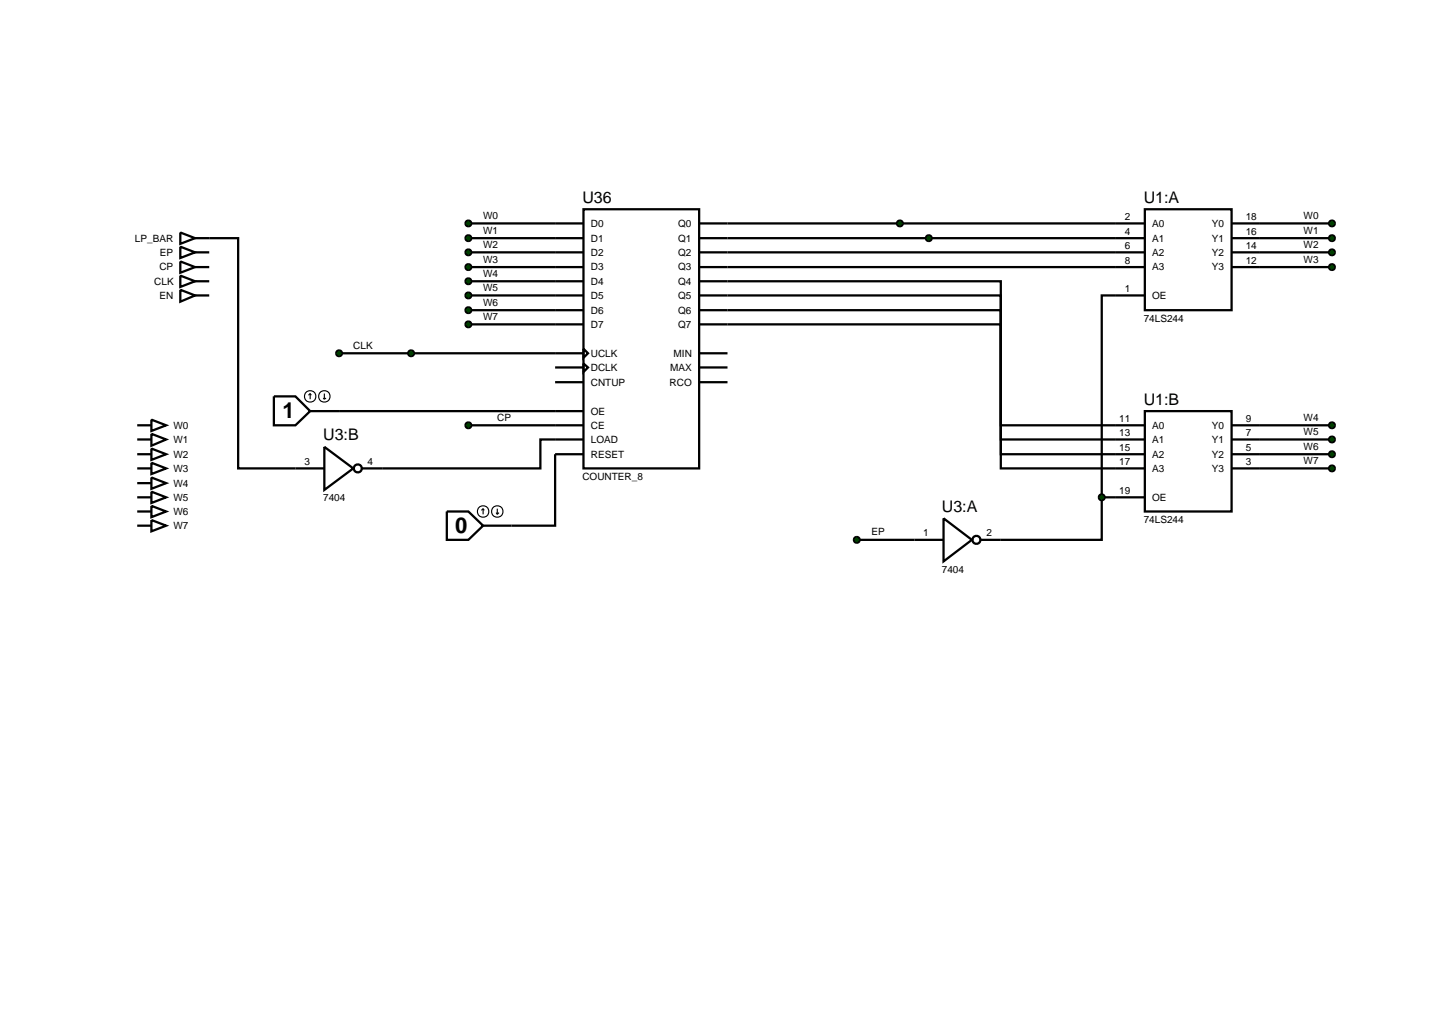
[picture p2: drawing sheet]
<svg xmlns="http://www.w3.org/2000/svg" width="257mm" height="180mm" viewBox="0 0 257 180" stroke-linecap="round" stroke-linejoin="round" font-family="sans-serif">
<g fill="none" stroke="#000" stroke-width=".4">
<path d="M82.6 39.4h15.3M128.3 39.4h73.6M201.9 36.9h15.3v17.8h-15.3zM217.2 39.4h17.7M31.8 41l2.6 1-2.6 1zM31.8 43.5l2.6 1-2.6 1zM31.8 48.6l2.6 1-2.6 1zM31.8 46.1l2.6 1-2.6 1zM34.4 42h7.6v40.6h10.1M34.4 44.5h2.5M34.4 47.1h2.5M34.4 49.6h2.5"/>
<path d="M82.6 42h15.3M82.6 44.5h15.3M82.6 47.1h15.3M82.6 49.6h15.3M82.6 52.1h15.3M82.6 54.7h15.3M82.6 57.2h15.3M128.3 49.6h48.2v25.4h25.4M128.3 52.1h48.2v25.4h25.4M128.3 54.7h48.2v25.4h25.4M128.3 57.2h48.2v25.4h25.4M128.3 42h73.6"/>
<path d="M128.3 44.5h73.6M128.3 47.1h73.6M201.9 52.1h-7.6v35.6M217.2 42h17.7M217.2 44.5h17.7M217.2 47.1h17.7M24.2 75h2.5M24.2 77.5h2.5M26.7 74l2.6 1-2.6 1zM26.7 76.5l2.6 1-2.6 1.1zM26.7 79.1l2.6 1-2.6 1zM59.8 72.5h38.1"/>
<path d="M59.8 62.3h38.1M82.6 75h15.3M97.9 77.5h-2.6v5.1h-27.9M201.9 72.5h15.3v17.7h-15.3zM217.2 75h17.7M217.2 77.5h17.7M24.2 80.1h2.5M24.2 82.6h2.5M24.2 87.7h2.5M24.2 85.2h2.5M24.2 90.2h2.5M24.2 92.7h2.5"/>
<path d="M26.7 81.6l2.6 1-2.6 1zM26.7 84.2l2.6 1-2.6 1zM26.7 86.7l2.6 1-2.6 1zM26.7 89.2l2.6 1-2.6 1zM26.7 91.7l2.6 1-2.6 1zM97.9 80.1v12.6h-7.7M151.1 95.2h10.2M194.3 87.7v7.5h-17.8M194.3 87.7h7.6M217.2 80.1h17.7M217.2 82.6h17.7"/>
</g>
<g fill="#004000" stroke="#000" stroke-width=".4">
<path d="M234.5 39.1l.4-.2-.5 .5zM234.9 38.9l.3 .1 .2 .4zM234.9 39.9l.5-.5-.2 .4zM234.4 39.4l.5 .5-.4-.2z"/>
<path d="M234.5 41.7l.4-.2-.5 .5zM234.9 41.5l.3 .1 .2 .4zM234.9 42.5l.5-.5-.2 .4zM234.4 42l.5 .5-.4-.2z"/>
<path d="M234.6 44.1l.3-.1-.5 .5zM234.9 44l.4 .2 .1 .3zM234.9 45l.5-.5-.2 .4zM234.4 44.5l.5 .5-.4-.2z"/>
<path d="M234.6 46.7l.3-.1-.5 .5zM234.9 46.6l.4 .2 .1 .3zM234.9 47.6l.5-.5-.2 .4zM234.4 47.1l.5 .5-.4-.2z"/>
<path d="M234.5 74.7l.4-.2-.5 .5zM234.9 74.5l.3 .1 .2 .4zM234.9 75.5l.5-.5-.1 .3zM234.4 75l.5 .5-.4-.2z"/>
<path d="M234.5 77.2l.4-.2-.5 .5zM234.9 77l.3 .1 .2 .4zM234.9 78l.5-.5-.2 .4zM234.4 77.5l.5 .5-.4-.2z"/>
<path d="M234.5 79.8l.4-.2-.5 .5zM234.9 79.6l.3 .1 .2 .4zM234.9 80.6l.5-.5-.2 .4zM234.4 80.1l.5 .5-.4-.2z"/>
<path d="M234.6 82.2l.3-.1-.5 .5zM234.9 82.1l.4 .2 .1 .3zM234.9 83.1l.5-.5-.2 .4zM234.4 82.6l.5 .5-.4-.2z"/>
</g>
<g fill="#004000">
<path d="M234.4 39.4l.5-.5 .5 .5-.5 .5z"/>
<path d="M234.4 42l.5-.5 .5 .5-.5 .5z"/>
<path d="M234.9 44l.5 .5-.5 .5-.5-.5z"/>
<path d="M234.9 46.6l.5 .5-.5 .5-.5-.5z"/>
<path d="M234.4 75l.5-.5 .5 .5-.5 .5z"/>
<path d="M234.4 77.5l.5-.5 .5 .5-.5 .5z"/>
<path d="M234.4 80.1l.5-.5 .5 .5-.5 .5z"/>
<path d="M234.9 82.1l.5 .5-.5 .5-.5-.5z"/>
</g>
<g fill="none" stroke="#000" stroke-width=".4">
<path d="M161.3 95.2h5.1M166.4 91.4l5 3.8-5 3.8zM173 95.2h3.5"/>
<circle cx="172.2" cy="95.2" r=".7"/>
</g>
<g fill="#004000" stroke="#000" stroke-width=".4">
<path d="M193.9 87.4l.4-.2-.5 .5zM194.3 87.2l.4 .2 .1 .3zM194.8 87.7l-.1 .3-.4 .2zM193.8 87.7l.5 .5-.4-.2z"/>
<path d="M150.8 94.8l.3-.1-.5 .5zM151.1 94.7l.3 .1 .2 .4zM151.6 95.2l-.1 .3-.4 .2zM150.6 95.2l.5 .5-.4-.2z"/>
</g>
<g fill="#004000">
<path d="M193.8 87.7l.5-.5 .5 .5-.5 .5z"/>
<path d="M151.1 94.7l.5 .5-.5 .5-.5-.5z"/>
</g>
<g fill="none" stroke="#000" stroke-width=".4">
<path d="M97.9 39.4h5M102.9 36.9h20.4v45.7h-20.4zM123.3 39.4h5M97.9 42h5M97.9 44.5h5M97.9 47.1h5M97.9 49.6h5M97.9 52.1h5M97.9 54.7h5M97.9 57.2h5M123.3 42h5M123.3 44.5h5"/>
<path d="M123.3 47.1h5M123.3 49.6h5M123.3 52.1h5M123.3 54.7h5M123.3 57.2h5M97.9 62.3h5M97.9 64.8h5M97.9 72.5h5M97.9 75h5M97.9 77.5h5M97.9 67.4h5M102.9 61.5l.8 .8-.8 .8z"/>
<path d="M102.9 64.1l.8 .7-.8 .8zM123.3 62.3h5M123.3 64.8h5M123.3 67.4h5M97.9 80.1h5"/>
</g>
<g fill="#004000" stroke="#000" stroke-width=".4">
<path d="M59.4 62l.4-.2-.5 .5zM59.8 61.8l.4 .2 .1 .3zM60.3 62.3l-.1 .3-.4 .2zM59.3 62.3l.5 .5-.4-.2z"/>
<path d="M82.2 39.1l.4-.2-.5 .5zM82.6 38.9l.4 .2 .1 .3zM82.6 39.9l.5-.5-.1 .3zM82.1 39.4l.5 .5-.3-.1z"/>
<path d="M82.2 41.7l.4-.2-.5 .5zM82.6 41.5l.4 .2 .1 .3zM82.6 42.5l.5-.5-.1 .3zM82.1 42l.5 .5-.3-.1z"/>
<path d="M82.2 44.2l.4-.2-.5 .5zM82.6 44l.4 .2 .1 .3zM82.6 45l.5-.5-.1 .3zM82.1 44.5l.5 .5-.3-.1z"/>
<path d="M82.2 46.8l.4-.2-.5 .5zM82.6 46.6l.4 .2 .1 .3zM82.6 47.6l.5-.5-.1 .3zM82.1 47.1l.5 .5-.3-.1z"/>
<path d="M82.2 49.3l.4-.2-.5 .5zM82.6 49.1l.4 .2 .1 .3zM83.1 49.6l-.1 .3-.4 .2zM82.1 49.6l.5 .5-.4-.2z"/>
<path d="M82.2 51.8l.4-.2-.5 .5zM82.6 51.6l.4 .2 .1 .3zM82.6 52.6l.5-.5-.1 .3zM82.1 52.1l.5 .5-.3-.1z"/>
<path d="M82.2 54.4l.4-.2-.5 .5zM82.6 54.2l.4 .2 .1 .3zM82.6 55.2l.5-.5-.1 .3zM82.1 54.7l.5 .5-.3-.1z"/>
<path d="M82.2 56.9l.4-.2-.5 .5zM82.6 56.7l.4 .2 .1 .3zM82.6 57.7l.5-.5-.1 .3zM82.1 57.2l.5 .5-.3-.1z"/>
</g>
<g fill="#004000">
<path d="M59.3 62.3l.5-.5 .5 .5-.5 .5z"/>
<path d="M82.1 39.4l.5-.5 .5 .5-.5 .5z"/>
<path d="M82.1 42l.5-.5 .5 .5-.5 .5z"/>
<path d="M82.1 44.5l.5-.5 .5 .5-.5 .5z"/>
<path d="M82.6 46.6l.5 .5-.5 .5-.5-.5z"/>
<path d="M82.1 49.6l.5-.5 .5 .5-.5 .5z"/>
<path d="M82.1 52.1l.5-.5 .5 .5-.5 .5z"/>
<path d="M82.1 54.7l.5-.5 .5 .5-.5 .5z"/>
<path d="M82.1 57.2l.5-.5 .5 .5-.5 .5z"/>
</g>
<path d="M48.3 69.9h3.8l2.6 2.6-2.6 2.5h-3.8zM54.7 72.5h5.1M78.8 90.2h3.8l2.6 2.5-2.6 2.5h-3.8zM85.2 92.7h5" fill="none" stroke="#000" stroke-width=".4"/>
<g fill="none" stroke="#000" stroke-width=".2">
<path d="M54.7 69.4l-.3 .3M54.7 69.4l.2 .3M54.7 69.4v1M57 70.2l.2 .2M57.2 69.4v1M57.5 70.2l-.3 .2M85.2 89.7l-.3 .3M85.2 89.7l.2 .3M85.2 89.7v1M87.5 90.4l.2 .3M87.7 89.7v1M88 90.4l-.3 .3"/>
<circle cx="54.7" cy="69.9" r="1.01"/>
<circle cx="57.2" cy="69.9" r="1.01"/>
<circle cx="85.2" cy="90.2" r="1.01"/>
<circle cx="87.7" cy="90.2" r="1.01"/>
</g>
<path d="M72.1 62l.4-.2-.5 .5zM72.5 61.8l.4 .2 .1 .3zM73 62.3l-.1 .3-.4 .2zM72 62.3l.5 .5-.4-.2z" fill="#004000" stroke="#000" stroke-width=".4"/>
<path d="M72 62.3l.5-.5 .5 .5-.5 .5z" fill="#004000"/>
<path d="M31.8 51.1l2.6 1-2.6 1.1zM34.4 52.1h2.5" fill="none" stroke="#000" stroke-width=".4"/>
<g fill="#004000" stroke="#000" stroke-width=".4">
<path d="M158.3 39.1l.4-.2-.5 .5zM158.7 38.9l.3 .1 .2 .4zM158.7 39.9l.5-.5-.2 .4zM158.2 39.4l.5 .5-.4-.2z"/>
<path d="M163.5 41.6l.3-.1-.5 .5zM163.8 41.5l.3 .1 .2 .4zM164.3 42l-.1 .3-.4 .2zM163.3 42l.5 .5-.4-.2z"/>
<path d="M82.2 74.7l.4-.2-.5 .5zM82.6 74.5l.4 .2 .1 .3zM83.1 75l-.1 .3-.4 .2zM82.1 75l.5 .5-.4-.2z"/>
</g>
<g fill="#004000">
<path d="M158.2 39.4l.5-.5 .5 .5-.5 .5z"/>
<path d="M163.8 41.5l.5 .5-.5 .5-.5-.5z"/>
<path d="M82.1 75l.5-.5 .5 .5-.5 .5z"/>
</g>
<g fill="none" stroke="#000" stroke-width=".4">
<path d="M57.2 78.8l5.1 3.8-5.1 3.8zM52.1 82.6h5.1M63.8 82.6h3.6"/>
<circle cx="63.1" cy="82.6" r=".7"/>
</g>
<g font-size="3.9">
<text x="49.8" y="73.7">1</text>
<text x="80.3" y="93.9">0</text>
</g>
<g font-size="2.8">
<text x="102.7" y="35.8">U36</text>
<text x="201.7" y="35.8">U1:A</text>
<text x="201.7" y="71.4">U1:B</text>
<text x="57" y="77.7">U3:B</text>
<text x="166.1" y="90.3">U3:A</text>
</g>
<g font-size="1.8">
<text x="85.2" y="38.6">W0</text>
<text x="85.2" y="41.2">W1</text>
<text x="104.2" y="40">D0</text>
<text x="119.6" y="40">Q0</text>
<text x="198.4" y="38.8">2</text>
<text x="198.4" y="41.4">4</text>
<text x="203.2" y="40">A0</text>
<text x="213.7" y="40">Y0</text>
<text x="219.7" y="38.8">18</text>
<text x="219.7" y="41.4">16</text>
<text x="229.9" y="38.6">W0</text>
<text x="229.9" y="41.2">W1</text>
<text x="23.8" y="42.6">LP_BAR</text>
<text x="28.1" y="47.7">CP</text>
<text x="28.2" y="45.1">EP</text>
<text x="85.2" y="43.7">W2</text>
<text x="85.2" y="46.3">W3</text>
<text x="104.2" y="42.6">D1</text>
<text x="104.2" y="45.1">D2</text>
<text x="104.2" y="47.7">D3</text>
<text x="119.6" y="42.6">Q1</text>
<text x="119.6" y="45.1">Q2</text>
<text x="119.6" y="47.7">Q3</text>
<text x="198.4" y="43.9">6</text>
<text x="198.4" y="46.5">8</text>
<text x="203.2" y="42.6">A1</text>
<text x="203.2" y="45.1">A2</text>
<text x="203.2" y="47.7">A3</text>
<text x="213.7" y="42.6">Y1</text>
<text x="213.7" y="45.1">Y2</text>
<text x="213.7" y="47.7">Y3</text>
<text x="219.7" y="43.9">14</text>
<text x="219.7" y="46.5">12</text>
<text x="229.9" y="43.7">W2</text>
<text x="229.9" y="46.3">W3</text>
<text x="27.2" y="50.2">CLK</text>
<text x="28.1" y="52.7">EN</text>
<text x="85.2" y="48.8">W4</text>
<text x="85.2" y="51.3">W5</text>
<text x="85.2" y="53.9">W6</text>
<text x="104.2" y="50.2">D4</text>
<text x="104.2" y="52.7">D5</text>
<text x="119.6" y="50.2">Q4</text>
<text x="119.6" y="52.7">Q5</text>
<text x="198.4" y="51.5">1</text>
<text x="203.2" y="52.7">OE</text>
<text x="85.2" y="56.4">W7</text>
<text x="104.2" y="55.3">D6</text>
<text x="104.2" y="57.8">D7</text>
<text x="119.6" y="55.3">Q6</text>
<text x="119.6" y="57.8">Q7</text>
<text x="201.7" y="56.7">74LS244</text>
<text x="62.3" y="61.5">CLK</text>
<text x="104.2" y="62.9">UCLK</text>
<text x="104.2" y="65.4">DCLK</text>
<text x="118.2" y="65.4">MAX</text>
<text x="118.8" y="62.9">MIN</text>
<text x="104.2" y="68">CNTUP</text>
<text x="118.1" y="68">RCO</text>
<text x="30.6" y="75.6">W0</text>
<text x="87.7" y="74.2">CP</text>
<text x="104.2" y="73.1">OE</text>
<text x="104.2" y="75.6">CE</text>
<text x="197.4" y="74.4">11</text>
<text x="197.4" y="76.9">13</text>
<text x="203.2" y="75.6">A0</text>
<text x="213.7" y="75.6">Y0</text>
<text x="219.7" y="74.4">9</text>
<text x="219.7" y="76.9">7</text>
<text x="229.9" y="74.2">W4</text>
<text x="229.9" y="76.7">W5</text>
<text x="30.6" y="78.1">W1</text>
<text x="30.6" y="80.7">W2</text>
<text x="30.6" y="83.2">W3</text>
<text x="53.7" y="82">3</text>
<text x="64.8" y="82">4</text>
<text x="104.2" y="78.1">LOAD</text>
<text x="104.2" y="80.7">RESET</text>
<text x="197.4" y="79.5">15</text>
<text x="197.4" y="82">17</text>
<text x="203.2" y="78.1">A1</text>
<text x="203.2" y="80.7">A2</text>
<text x="203.2" y="83.2">A3</text>
<text x="213.7" y="78.1">Y1</text>
<text x="213.7" y="80.7">Y2</text>
<text x="213.7" y="83.2">Y3</text>
<text x="219.7" y="79.5">5</text>
<text x="219.7" y="82">3</text>
<text x="229.9" y="79.3">W6</text>
<text x="229.9" y="81.8">W7</text>
<text x="30.6" y="85.8">W4</text>
<text x="30.6" y="88.3">W5</text>
<text x="57" y="88.4">7404</text>
<text x="102.7" y="84.6">COUNTER_8</text>
<text x="197.4" y="87.1">19</text>
<text x="203.2" y="88.3">OE</text>
<text x="30.6" y="90.8">W6</text>
<text x="30.6" y="93.3">W7</text>
<text x="153.7" y="94.4">EP</text>
<text x="162.8" y="94.6">1</text>
<text x="174" y="94.6">2</text>
<text x="201.7" y="92.2">74LS244</text>
<text x="166.1" y="101">7404</text>
</g>
</svg>
